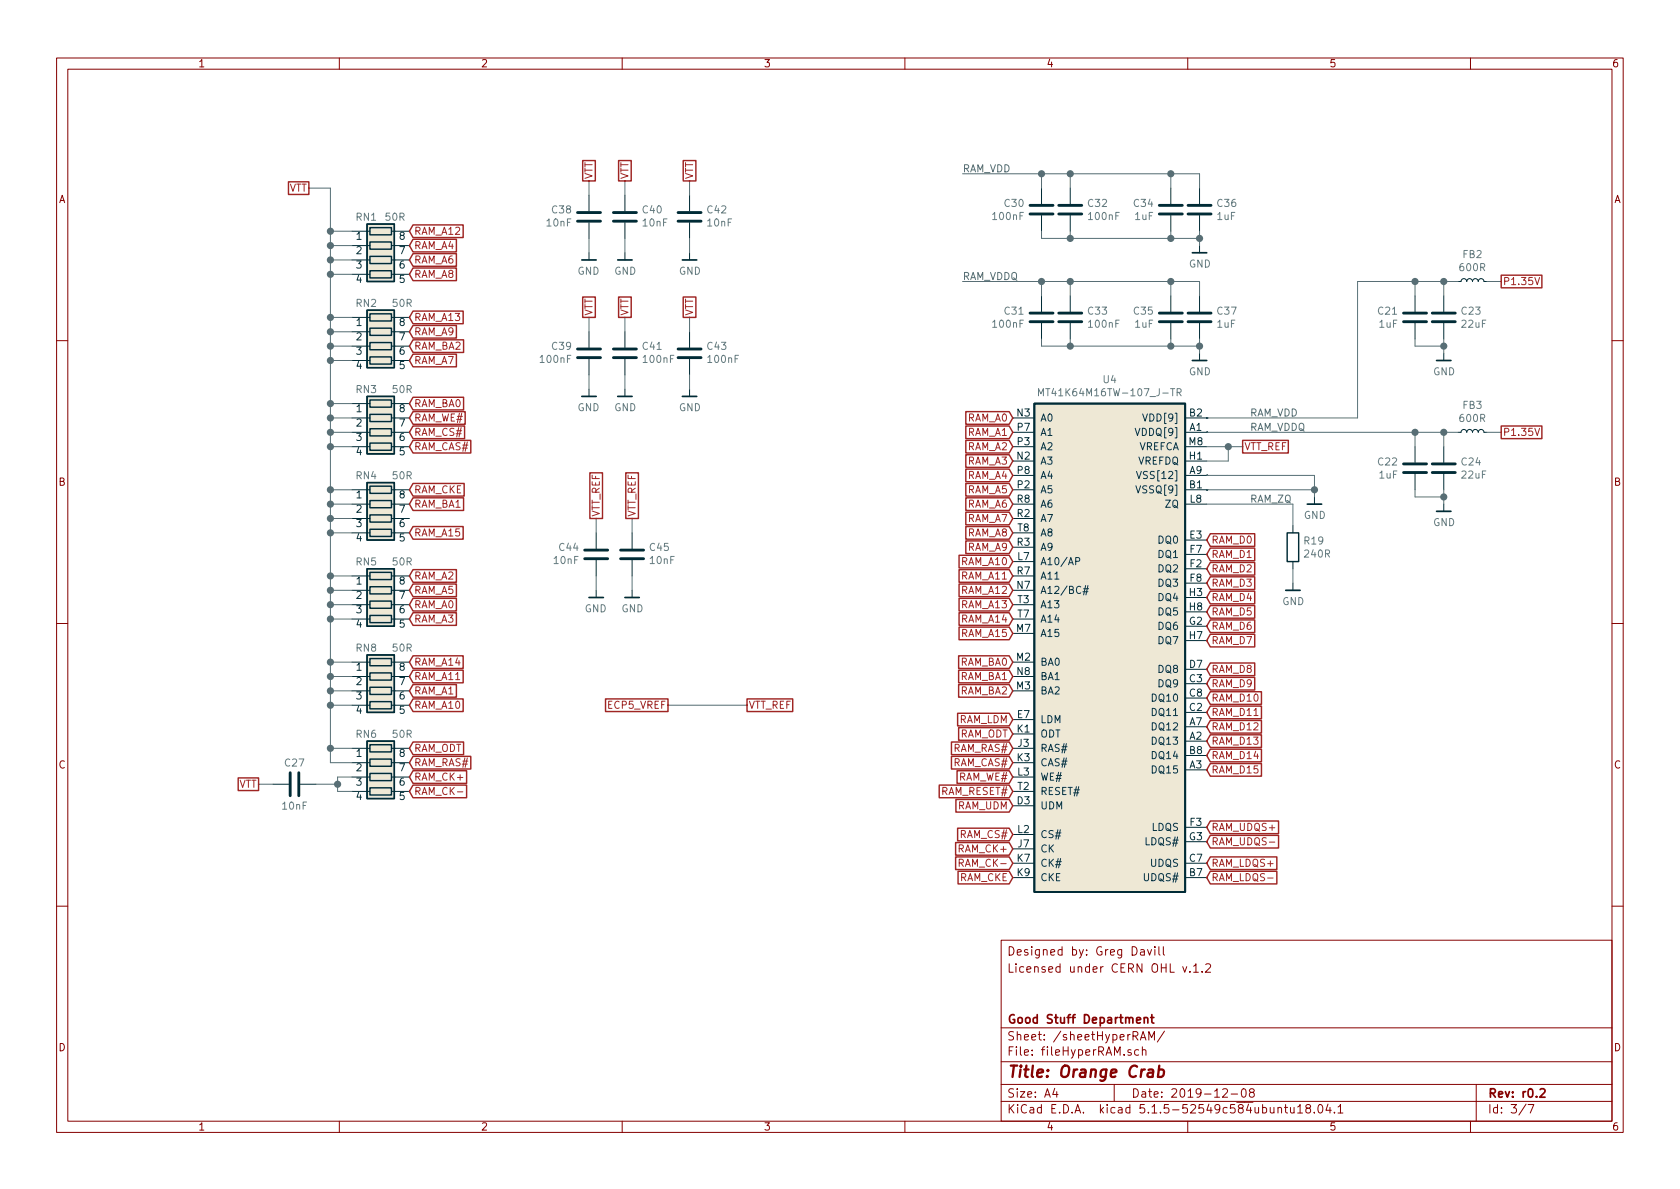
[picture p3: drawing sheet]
EESchema Schematic File Version 4
EELAYER 30 0
EELAYER END
$Descr A4 11693 8268
encoding utf-8
Sheet 3 7
Title "Orange Crab"
Date "2019-12-08"
Rev "r0.2"
Comp "Good Stuff Department"
Comment1 ""
Comment2 ""
Comment3 "Licensed under CERN OHL v.1.2"
Comment4 "Designed by: Greg Davill"
$EndDescr
$Comp
L gkl_mem:MT41K64M16TW-107_J-TR U4
U 1 1
P 7700 4100
F 0 "U4" H 7725 5569 50  0000 C CNN
F 1 "MT41K64M16TW-107_J-TR" H 7725 5478 50  0000 C CNN
F 2 "Package_BGA:BGA-96_9.0x13.0mm_Layout2x3x16_P0.8mm" H 7750 5600 50  0001 C CNN
F 3 "" H 7750 5600 50  0001 C CNN
F 4 "MT41K64M16TW-107:J TR" H 7700 4100 50  0001 C CNN "PN"
F 5 "Micron Technology Inc." H 7700 4100 50  0001 C CNN "Mfg"
	1    7700 4100
	1    0    0    -1  
$EndComp
Text GLabel 7050 2900 0    50   Input ~ 0
RAM_A0
Text GLabel 7050 3000 0    50   Input ~ 0
RAM_A1
Text GLabel 7050 3100 0    50   Input ~ 0
RAM_A2
Text GLabel 7050 3200 0    50   Input ~ 0
RAM_A3
Text GLabel 7050 3300 0    50   Input ~ 0
RAM_A4
Text GLabel 7050 3400 0    50   Input ~ 0
RAM_A5
Text GLabel 7050 3500 0    50   Input ~ 0
RAM_A6
Text GLabel 7050 3600 0    50   Input ~ 0
RAM_A7
Text GLabel 7050 3700 0    50   Input ~ 0
RAM_A8
Text GLabel 7050 3800 0    50   Input ~ 0
RAM_A9
Text GLabel 7050 3900 0    50   Input ~ 0
RAM_A10
Text GLabel 7050 4000 0    50   Input ~ 0
RAM_A11
Text GLabel 7050 4100 0    50   Input ~ 0
RAM_A12
Text GLabel 8400 3750 2    50   Input ~ 0
RAM_D0
Text GLabel 8400 3850 2    50   Input ~ 0
RAM_D1
Text GLabel 8400 3950 2    50   Input ~ 0
RAM_D2
Text GLabel 8400 4050 2    50   Input ~ 0
RAM_D3
Text GLabel 8400 4150 2    50   Input ~ 0
RAM_D4
Text GLabel 8400 4250 2    50   Input ~ 0
RAM_D5
Text GLabel 8400 4350 2    50   Input ~ 0
RAM_D6
Text GLabel 8400 4450 2    50   Input ~ 0
RAM_D7
Text GLabel 8400 4650 2    50   Input ~ 0
RAM_D8
Text GLabel 8400 4750 2    50   Input ~ 0
RAM_D9
Text GLabel 8400 4850 2    50   Input ~ 0
RAM_D10
Text GLabel 8400 4950 2    50   Input ~ 0
RAM_D11
Text GLabel 8400 5050 2    50   Input ~ 0
RAM_D12
Text GLabel 8400 5150 2    50   Input ~ 0
RAM_D13
Text GLabel 8400 5250 2    50   Input ~ 0
RAM_D14
Text GLabel 8400 5350 2    50   Input ~ 0
RAM_D15
Text GLabel 8400 6000 2    50   Input ~ 0
RAM_LDQS+
Text GLabel 8400 6100 2    50   Input ~ 0
RAM_LDQS-
Text GLabel 8400 5750 2    50   Input ~ 0
RAM_UDQS+
Text GLabel 8400 5850 2    50   Input ~ 0
RAM_UDQS-
Text GLabel 7050 5900 0    50   Input ~ 0
RAM_CK+
Text GLabel 7050 6000 0    50   Input ~ 0
RAM_CK-
Text Label 8700 2900 0    50   ~ 0
RAM_VDD
Text Label 8700 3000 0    50   ~ 0
RAM_VDDQ
Text Label 8700 3500 0    50   ~ 0
RAM_ZQ
Text GLabel 7050 6100 0    50   Input ~ 0
RAM_CKE
Text GLabel 7050 5800 0    50   Input ~ 0
RAM_CS#
Text GLabel 7050 5000 0    50   Input ~ 0
RAM_LDM
Text GLabel 7050 5100 0    50   Input ~ 0
RAM_ODT
Text GLabel 7050 5200 0    50   Input ~ 0
RAM_RAS#
Text GLabel 7050 5300 0    50   Input ~ 0
RAM_CAS#
Text GLabel 7050 5400 0    50   Input ~ 0
RAM_WE#
Text GLabel 7050 5500 0    50   Input ~ 0
RAM_RESET#
Text GLabel 7050 5600 0    50   Input ~ 0
RAM_UDM
Text GLabel 8650 3100 2    50   UnSpc ~ 0
VTT_REF
Text GLabel 2850 4200 2    50   Input ~ 0
RAM_A0
Text GLabel 2850 4800 2    50   Input ~ 0
RAM_A1
Text GLabel 2850 4000 2    50   Input ~ 0
RAM_A2
Text GLabel 2850 4300 2    50   Input ~ 0
RAM_A3
Text GLabel 2850 1700 2    50   Input ~ 0
RAM_A4
Text GLabel 2850 4100 2    50   Input ~ 0
RAM_A5
Text GLabel 2850 1800 2    50   Input ~ 0
RAM_A6
Text GLabel 2850 2500 2    50   Input ~ 0
RAM_A7
Text GLabel 2850 1900 2    50   Input ~ 0
RAM_A8
Text GLabel 2850 2300 2    50   Input ~ 0
RAM_A9
Text GLabel 2850 4900 2    50   Input ~ 0
RAM_A10
Text GLabel 2850 4700 2    50   Input ~ 0
RAM_A11
Text GLabel 2850 1600 2    50   Input ~ 0
RAM_A12
Text GLabel 10450 1950 2    50   UnSpc ~ 0
P1.35V
$Comp
L Device:R R19
U 1 1
P 9000 3800
F 0 "R19" H 9070 3846 50  0000 L CNN
F 1 "240R" H 9070 3755 50  0000 L CNN
F 2 "Resistor_SMD:R_0402_1005Metric" V 8930 3800 50  0001 C CNN
F 3 "~" H 9000 3800 50  0001 C CNN
F 4 "‎Yageo‎" H 9000 3800 50  0001 C CNN "Mfg"
F 5 "RC0402FR-07240RL" H 9000 3800 50  0001 C CNN "PN"
	1    9000 3800
	1    0    0    -1  
$EndComp
$Comp
L gkl_power:GND #PWR0126
U 1 1
P 9000 4050
F 0 "#PWR0126" H 9000 3800 50  0001 C CNN
F 1 "GND" H 9003 3924 50  0000 C CNN
F 2 "" H 8900 3700 50  0001 C CNN
F 3 "" H 9000 4050 50  0001 C CNN
	1    9000 4050
	1    0    0    -1  
$EndComp
Wire Wire Line
	9000 4050 9000 3950
Wire Wire Line
	9000 3500 9000 3650
Wire Wire Line
	8400 3500 9000 3500
$Comp
L Device:C C21
U 1 1
P 9850 2200
F 0 "C21" H 9965 2246 50  0000 L CNN
F 1 "1uF" H 9965 2155 50  0000 L CNN
F 2 "Capacitor_SMD:C_0402_1005Metric" H 9888 2050 50  0001 C CNN
F 3 "~" H 9850 2200 50  0001 C CNN
F 4 "Taiyo Yuden" H 9850 2200 50  0001 C CNN "Mfg"
F 5 "JMK105C6105KV-F" H 9850 2200 50  0001 C CNN "PN"
	1    9850 2200
	-1   0    0    -1  
$EndComp
$Comp
L Device:C C23
U 1 1
P 10050 2200
F 0 "C23" H 10165 2246 50  0000 L CNN
F 1 "22uF" H 10165 2155 50  0000 L CNN
F 2 "Capacitor_SMD:C_0603_1608Metric" H 10088 2050 50  0001 C CNN
F 3 "~" H 10050 2200 50  0001 C CNN
F 4 "Murata Electronics North America" H 10050 2200 50  0001 C CNN "Mfg"
F 5 "GRM188R60J226MEA0D" H 10050 2200 50  0001 C CNN "PN"
	1    10050 2200
	1    0    0    -1  
$EndComp
$Comp
L gkl_power:GND #PWR0127
U 1 1
P 10050 2450
F 0 "#PWR0127" H 10050 2200 50  0001 C CNN
F 1 "GND" H 10053 2324 50  0000 C CNN
F 2 "" H 9950 2100 50  0001 C CNN
F 3 "" H 10050 2450 50  0001 C CNN
	1    10050 2450
	1    0    0    -1  
$EndComp
Wire Wire Line
	10050 2350 10050 2400
Wire Wire Line
	9850 2350 9850 2400
Wire Wire Line
	9850 2400 10050 2400
Connection ~ 10050 2400
Wire Wire Line
	10050 2400 10050 2450
Wire Wire Line
	9850 2050 9850 1950
Wire Wire Line
	9850 1950 9450 1950
Wire Wire Line
	9450 1950 9450 2900
Wire Wire Line
	8400 2900 9450 2900
Wire Wire Line
	9850 1950 10050 1950
Wire Wire Line
	10050 1950 10050 2050
Connection ~ 9850 1950
$Comp
L Device:L_Small FB2
U 1 1
P 10250 1950
F 0 "FB2" V 10435 1950 50  0000 C CNN
F 1 "600R" V 10344 1950 50  0000 C CNN
F 2 "Inductor_SMD:L_0402_1005Metric" H 10250 1950 50  0001 C CNN
F 3 "~" H 10250 1950 50  0001 C CNN
F 4 "Murata Electronics North America" H 10250 1950 50  0001 C CNN "Mfg"
F 5 "BLM15AG601SN1D" H 10250 1950 50  0001 C CNN "PN"
	1    10250 1950
	0    -1   -1   0   
$EndComp
Wire Wire Line
	10150 1950 10050 1950
Connection ~ 10050 1950
Wire Wire Line
	10450 1950 10350 1950
Text GLabel 10450 3000 2    50   UnSpc ~ 0
P1.35V
$Comp
L Device:C C22
U 1 1
P 9850 3250
F 0 "C22" H 9965 3296 50  0000 L CNN
F 1 "1uF" H 9965 3205 50  0000 L CNN
F 2 "Capacitor_SMD:C_0402_1005Metric" H 9888 3100 50  0001 C CNN
F 3 "~" H 9850 3250 50  0001 C CNN
F 4 "Taiyo Yuden" H 9850 3250 50  0001 C CNN "Mfg"
F 5 "JMK105C6105KV-F" H 9850 3250 50  0001 C CNN "PN"
	1    9850 3250
	-1   0    0    -1  
$EndComp
$Comp
L Device:C C24
U 1 1
P 10050 3250
F 0 "C24" H 10165 3296 50  0000 L CNN
F 1 "22uF" H 10165 3205 50  0000 L CNN
F 2 "Capacitor_SMD:C_0603_1608Metric" H 10088 3100 50  0001 C CNN
F 3 "~" H 10050 3250 50  0001 C CNN
F 4 "Murata Electronics North America" H 10050 3250 50  0001 C CNN "Mfg"
F 5 "GRM188R60J226MEA0D" H 10050 3250 50  0001 C CNN "PN"
	1    10050 3250
	1    0    0    -1  
$EndComp
$Comp
L gkl_power:GND #PWR0128
U 1 1
P 10050 3500
F 0 "#PWR0128" H 10050 3250 50  0001 C CNN
F 1 "GND" H 10053 3374 50  0000 C CNN
F 2 "" H 9950 3150 50  0001 C CNN
F 3 "" H 10050 3500 50  0001 C CNN
	1    10050 3500
	1    0    0    -1  
$EndComp
Wire Wire Line
	10050 3400 10050 3450
Wire Wire Line
	9850 3400 9850 3450
Wire Wire Line
	9850 3450 10050 3450
Connection ~ 10050 3450
Wire Wire Line
	10050 3450 10050 3500
Wire Wire Line
	9850 3100 9850 3000
Wire Wire Line
	9850 3000 10050 3000
Wire Wire Line
	10050 3000 10050 3100
Connection ~ 9850 3000
$Comp
L Device:L_Small FB3
U 1 1
P 10250 3000
F 0 "FB3" V 10435 3000 50  0000 C CNN
F 1 "600R" V 10344 3000 50  0000 C CNN
F 2 "Inductor_SMD:L_0402_1005Metric" H 10250 3000 50  0001 C CNN
F 3 "~" H 10250 3000 50  0001 C CNN
F 4 "Murata Electronics North America" H 10250 3000 50  0001 C CNN "Mfg"
F 5 "BLM15AG601SN1D" H 10250 3000 50  0001 C CNN "PN"
	1    10250 3000
	0    -1   -1   0   
$EndComp
Wire Wire Line
	10150 3000 10050 3000
Connection ~ 10050 3000
Wire Wire Line
	10450 3000 10350 3000
Wire Wire Line
	8400 3000 9850 3000
Wire Wire Line
	8400 3100 8550 3100
Wire Wire Line
	8550 3200 8550 3100
Wire Wire Line
	8400 3200 8550 3200
Connection ~ 8550 3100
Wire Wire Line
	8550 3100 8650 3100
Wire Wire Line
	9150 3300 9150 3400
Wire Wire Line
	8400 3300 9150 3300
Wire Wire Line
	8400 3400 9150 3400
Connection ~ 9150 3400
Wire Wire Line
	9150 3400 9150 3450
$Comp
L gkl_power:GND #PWR0129
U 1 1
P 9150 3450
F 0 "#PWR0129" H 9150 3200 50  0001 C CNN
F 1 "GND" H 9153 3324 50  0000 C CNN
F 2 "" H 9050 3100 50  0001 C CNN
F 3 "" H 9150 3450 50  0001 C CNN
	1    9150 3450
	1    0    0    -1  
$EndComp
$Comp
L Device:R_Pack04 RN1
U 1 1
P 2650 1800
F 0 "RN1" V 2350 1700 50  0000 C CNN
F 1 "50R" V 2350 1900 50  0000 C CNN
F 2 "Resistor_SMD:R_Array_Convex_4x0402" V 2925 1800 50  0001 C CNN
F 3 "~" H 2650 1800 50  0001 C CNN
F 4 "RAVF104DJT51R0" H 2650 1800 50  0001 C CNN "PN"
F 5 "Stackpole Electronics Inc" H 2650 1800 50  0001 C CNN "Mfg"
	1    2650 1800
	0    1    1    0   
$EndComp
Text GLabel 2150 1300 0    50   UnSpc ~ 0
VTT
Wire Wire Line
	2450 1900 2300 1900
Wire Wire Line
	2300 1900 2300 1800
Wire Wire Line
	2300 1300 2150 1300
Wire Wire Line
	2450 1800 2300 1800
Connection ~ 2300 1800
Wire Wire Line
	2300 1800 2300 1700
Wire Wire Line
	2450 1700 2300 1700
Connection ~ 2300 1700
Wire Wire Line
	2300 1700 2300 1600
Wire Wire Line
	2450 1600 2300 1600
Connection ~ 2300 1600
Wire Wire Line
	2300 1600 2300 1300
$Comp
L Device:R_Pack04 RN2
U 1 1
P 2650 2400
F 0 "RN2" V 2350 2300 50  0000 C CNN
F 1 "50R" V 2350 2550 50  0000 C CNN
F 2 "Resistor_SMD:R_Array_Convex_4x0402" V 2925 2400 50  0001 C CNN
F 3 "~" H 2650 2400 50  0001 C CNN
F 4 "RAVF104DJT51R0" H 2650 2400 50  0001 C CNN "PN"
F 5 "Stackpole Electronics Inc" H 2650 2400 50  0001 C CNN "Mfg"
	1    2650 2400
	0    1    1    0   
$EndComp
Wire Wire Line
	2450 2500 2300 2500
Wire Wire Line
	2300 2500 2300 2400
Wire Wire Line
	2450 2400 2300 2400
Connection ~ 2300 2400
Wire Wire Line
	2300 2400 2300 2300
Wire Wire Line
	2450 2300 2300 2300
Connection ~ 2300 2300
Wire Wire Line
	2300 2300 2300 2200
Wire Wire Line
	2450 2200 2300 2200
Connection ~ 2300 2200
Wire Wire Line
	2300 2200 2300 1900
Connection ~ 2300 1900
$Comp
L Device:R_Pack04 RN3
U 1 1
P 2650 3000
F 0 "RN3" V 2350 2900 50  0000 C CNN
F 1 "50R" V 2350 3150 50  0000 C CNN
F 2 "Resistor_SMD:R_Array_Convex_4x0402" V 2925 3000 50  0001 C CNN
F 3 "~" H 2650 3000 50  0001 C CNN
F 4 "RAVF104DJT51R0" H 2650 3000 50  0001 C CNN "PN"
F 5 "Stackpole Electronics Inc" H 2650 3000 50  0001 C CNN "Mfg"
	1    2650 3000
	0    1    1    0   
$EndComp
Wire Wire Line
	2450 3100 2300 3100
Wire Wire Line
	2300 3100 2300 3000
Wire Wire Line
	2450 3000 2300 3000
Connection ~ 2300 3000
Wire Wire Line
	2300 3000 2300 2900
Wire Wire Line
	2450 2900 2300 2900
Connection ~ 2300 2900
Wire Wire Line
	2300 2900 2300 2800
Wire Wire Line
	2450 2800 2300 2800
Connection ~ 2300 2800
Wire Wire Line
	2300 2800 2300 2500
Connection ~ 2300 2500
$Comp
L Device:R_Pack04 RN4
U 1 1
P 2650 3600
F 0 "RN4" V 2350 3500 50  0000 C CNN
F 1 "50R" V 2350 3750 50  0000 C CNN
F 2 "Resistor_SMD:R_Array_Convex_4x0402" V 2925 3600 50  0001 C CNN
F 3 "~" H 2650 3600 50  0001 C CNN
F 4 "RAVF104DJT51R0" H 2650 3600 50  0001 C CNN "PN"
F 5 "Stackpole Electronics Inc" H 2650 3600 50  0001 C CNN "Mfg"
	1    2650 3600
	0    1    1    0   
$EndComp
Wire Wire Line
	2450 3700 2300 3700
Wire Wire Line
	2300 3700 2300 3600
Wire Wire Line
	2450 3600 2300 3600
Connection ~ 2300 3600
Wire Wire Line
	2300 3600 2300 3500
Wire Wire Line
	2450 3500 2300 3500
Connection ~ 2300 3500
Wire Wire Line
	2300 3500 2300 3400
Wire Wire Line
	2450 3400 2300 3400
Connection ~ 2300 3400
Wire Wire Line
	2300 3400 2300 3100
Connection ~ 2300 3100
Text GLabel 2850 5200 2    50   Input ~ 0
RAM_ODT
Text GLabel 2850 5300 2    50   Input ~ 0
RAM_RAS#
Text GLabel 2850 3100 2    50   Input ~ 0
RAM_CAS#
Text GLabel 2850 2900 2    50   Input ~ 0
RAM_WE#
$Comp
L Device:R_Pack04 RN5
U 1 1
P 2650 4200
F 0 "RN5" V 2350 4100 50  0000 C CNN
F 1 "50R" V 2350 4350 50  0000 C CNN
F 2 "Resistor_SMD:R_Array_Convex_4x0402" V 2925 4200 50  0001 C CNN
F 3 "~" H 2650 4200 50  0001 C CNN
F 4 "RAVF104DJT51R0" H 2650 4200 50  0001 C CNN "PN"
F 5 "Stackpole Electronics Inc" H 2650 4200 50  0001 C CNN "Mfg"
	1    2650 4200
	0    1    1    0   
$EndComp
Wire Wire Line
	2450 4300 2300 4300
Wire Wire Line
	2300 4300 2300 4200
Wire Wire Line
	2450 4200 2300 4200
Connection ~ 2300 4200
Wire Wire Line
	2300 4200 2300 4100
Wire Wire Line
	2450 4100 2300 4100
Connection ~ 2300 4100
Wire Wire Line
	2300 4100 2300 4000
Wire Wire Line
	2450 4000 2300 4000
Connection ~ 2300 4000
Wire Wire Line
	2300 4000 2300 3700
Connection ~ 2300 3700
$Comp
L Device:R_Pack04 RN6
U 1 1
P 2650 5400
F 0 "RN6" V 2350 5300 50  0000 C CNN
F 1 "50R" V 2350 5550 50  0000 C CNN
F 2 "Resistor_SMD:R_Array_Convex_4x0402" V 2925 5400 50  0001 C CNN
F 3 "~" H 2650 5400 50  0001 C CNN
F 4 "RAVF104DJT51R0" H 2650 5400 50  0001 C CNN "PN"
F 5 "Stackpole Electronics Inc" H 2650 5400 50  0001 C CNN "Mfg"
	1    2650 5400
	0    1    1    0   
$EndComp
Wire Wire Line
	2450 5300 2300 5300
Wire Wire Line
	2300 5300 2300 5200
Wire Wire Line
	2450 5200 2300 5200
Connection ~ 2300 5200
Wire Wire Line
	2300 5200 2300 4900
Connection ~ 2300 4300
Text GLabel 2850 3400 2    50   Input ~ 0
RAM_CKE
Text GLabel 2850 5400 2    50   Input ~ 0
RAM_CK+
Text GLabel 2850 5500 2    50   Input ~ 0
RAM_CK-
Wire Wire Line
	2450 5500 2350 5500
Wire Wire Line
	2350 5500 2350 5450
Wire Wire Line
	2350 5400 2450 5400
$Comp
L Device:C C27
U 1 1
P 2050 5450
F 0 "C27" V 1900 5450 50  0000 C CNN
F 1 "10nF" V 2200 5450 50  0000 C CNN
F 2 "Capacitor_SMD:C_0201_0603Metric" H 2088 5300 50  0001 C CNN
F 3 "~" H 2050 5450 50  0001 C CNN
F 4 "Samsung Electro-Mechanics" H 2050 5450 50  0001 C CNN "Mfg"
F 5 "CL03B103KP3NNNC" H 2050 5450 50  0001 C CNN "PN"
	1    2050 5450
	0    1    1    0   
$EndComp
Wire Wire Line
	2350 5450 2200 5450
Connection ~ 2350 5450
Wire Wire Line
	2350 5450 2350 5400
Text GLabel 1800 5450 0    50   UnSpc ~ 0
VTT
Wire Wire Line
	1800 5450 1900 5450
Text GLabel 7050 4800 0    50   Input ~ 0
RAM_BA2
Text GLabel 7050 4700 0    50   Input ~ 0
RAM_BA1
Text GLabel 7050 4600 0    50   Input ~ 0
RAM_BA0
Text GLabel 2850 2400 2    50   Input ~ 0
RAM_BA2
Text GLabel 2850 3500 2    50   Input ~ 0
RAM_BA1
Text GLabel 2850 2800 2    50   Input ~ 0
RAM_BA0
Text GLabel 2850 3000 2    50   Input ~ 0
RAM_CS#
$Comp
L Device:C C35
U 1 1
P 8150 2200
F 0 "C35" H 8265 2246 50  0000 L CNN
F 1 "1uF" H 8265 2155 50  0000 L CNN
F 2 "Capacitor_SMD:C_0402_1005Metric" H 8188 2050 50  0001 C CNN
F 3 "~" H 8150 2200 50  0001 C CNN
F 4 "Taiyo Yuden" H 8150 2200 50  0001 C CNN "Mfg"
F 5 "JMK105C6105KV-F" H 8150 2200 50  0001 C CNN "PN"
	1    8150 2200
	-1   0    0    -1  
$EndComp
$Comp
L gkl_power:GND #PWR0135
U 1 1
P 8350 2450
F 0 "#PWR0135" H 8350 2200 50  0001 C CNN
F 1 "GND" H 8353 2324 50  0000 C CNN
F 2 "" H 8250 2100 50  0001 C CNN
F 3 "" H 8350 2450 50  0001 C CNN
	1    8350 2450
	1    0    0    -1  
$EndComp
Wire Wire Line
	8150 2350 8150 2400
Wire Wire Line
	8150 2400 8350 2400
Wire Wire Line
	8350 2400 8350 2450
Wire Wire Line
	8150 2050 8150 1950
Wire Wire Line
	6700 1950 7250 1950
Connection ~ 8350 2400
Wire Wire Line
	8350 2350 8350 2400
Connection ~ 8150 1950
Wire Wire Line
	8150 1950 8350 1950
$Comp
L Device:C C37
U 1 1
P 8350 2200
F 0 "C37" H 8465 2246 50  0000 L CNN
F 1 "1uF" H 8465 2155 50  0000 L CNN
F 2 "Capacitor_SMD:C_0402_1005Metric" H 8388 2050 50  0001 C CNN
F 3 "~" H 8350 2200 50  0001 C CNN
F 4 "Taiyo Yuden" H 8350 2200 50  0001 C CNN "Mfg"
F 5 "JMK105C6105KV-F" H 8350 2200 50  0001 C CNN "PN"
	1    8350 2200
	1    0    0    -1  
$EndComp
Wire Wire Line
	8350 2050 8350 1950
$Comp
L Device:C C31
U 1 1
P 7250 2200
F 0 "C31" H 7365 2246 50  0000 L CNN
F 1 "100nF" H 7365 2155 50  0000 L CNN
F 2 "Capacitor_SMD:C_0201_0603Metric" H 7288 2050 50  0001 C CNN
F 3 "~" H 7250 2200 50  0001 C CNN
F 4 "Samsung Electro-Mechanics" H 7250 2200 50  0001 C CNN "Mfg"
F 5 "CL03A104KQ3NNNC" H 7250 2200 50  0001 C CNN "PN"
	1    7250 2200
	-1   0    0    -1  
$EndComp
Wire Wire Line
	7250 2350 7250 2400
Wire Wire Line
	7250 2050 7250 1950
Wire Wire Line
	7450 2350 7450 2400
$Comp
L Device:C C33
U 1 1
P 7450 2200
F 0 "C33" H 7565 2246 50  0000 L CNN
F 1 "100nF" H 7565 2155 50  0000 L CNN
F 2 "Capacitor_SMD:C_0201_0603Metric" H 7488 2050 50  0001 C CNN
F 3 "~" H 7450 2200 50  0001 C CNN
F 4 "Samsung Electro-Mechanics" H 7450 2200 50  0001 C CNN "Mfg"
F 5 "CL03A104KQ3NNNC" H 7450 2200 50  0001 C CNN "PN"
	1    7450 2200
	1    0    0    -1  
$EndComp
Wire Wire Line
	7450 2050 7450 1950
Connection ~ 7250 1950
Wire Wire Line
	7250 1950 7450 1950
Connection ~ 7450 1950
Wire Wire Line
	7450 1950 8150 1950
Wire Wire Line
	7250 2400 7450 2400
Wire Wire Line
	7450 2400 8150 2400
Connection ~ 7450 2400
Connection ~ 8150 2400
Text Label 6700 1950 0    50   ~ 0
RAM_VDDQ
$Comp
L Device:C C34
U 1 1
P 8150 1450
F 0 "C34" H 8265 1496 50  0000 L CNN
F 1 "1uF" H 8265 1405 50  0000 L CNN
F 2 "Capacitor_SMD:C_0402_1005Metric" H 8188 1300 50  0001 C CNN
F 3 "~" H 8150 1450 50  0001 C CNN
F 4 "Taiyo Yuden" H 8150 1450 50  0001 C CNN "Mfg"
F 5 "JMK105C6105KV-F" H 8150 1450 50  0001 C CNN "PN"
	1    8150 1450
	-1   0    0    -1  
$EndComp
$Comp
L gkl_power:GND #PWR0136
U 1 1
P 8350 1700
F 0 "#PWR0136" H 8350 1450 50  0001 C CNN
F 1 "GND" H 8353 1574 50  0000 C CNN
F 2 "" H 8250 1350 50  0001 C CNN
F 3 "" H 8350 1700 50  0001 C CNN
	1    8350 1700
	1    0    0    -1  
$EndComp
Wire Wire Line
	8150 1600 8150 1650
Wire Wire Line
	8150 1650 8350 1650
Wire Wire Line
	8350 1650 8350 1700
Wire Wire Line
	8150 1300 8150 1200
Wire Wire Line
	6700 1200 7250 1200
Connection ~ 8350 1650
Wire Wire Line
	8350 1600 8350 1650
Connection ~ 8150 1200
Wire Wire Line
	8150 1200 8350 1200
$Comp
L Device:C C36
U 1 1
P 8350 1450
F 0 "C36" H 8465 1496 50  0000 L CNN
F 1 "1uF" H 8465 1405 50  0000 L CNN
F 2 "Capacitor_SMD:C_0402_1005Metric" H 8388 1300 50  0001 C CNN
F 3 "~" H 8350 1450 50  0001 C CNN
F 4 "Taiyo Yuden" H 8350 1450 50  0001 C CNN "Mfg"
F 5 "JMK105C6105KV-F" H 8350 1450 50  0001 C CNN "PN"
	1    8350 1450
	1    0    0    -1  
$EndComp
Wire Wire Line
	8350 1300 8350 1200
$Comp
L Device:C C30
U 1 1
P 7250 1450
F 0 "C30" H 7365 1496 50  0000 L CNN
F 1 "100nF" H 7365 1405 50  0000 L CNN
F 2 "Capacitor_SMD:C_0201_0603Metric" H 7288 1300 50  0001 C CNN
F 3 "~" H 7250 1450 50  0001 C CNN
F 4 "Samsung Electro-Mechanics" H 7250 1450 50  0001 C CNN "Mfg"
F 5 "CL03A104KQ3NNNC" H 7250 1450 50  0001 C CNN "PN"
	1    7250 1450
	-1   0    0    -1  
$EndComp
Wire Wire Line
	7250 1600 7250 1650
Wire Wire Line
	7250 1300 7250 1200
Wire Wire Line
	7450 1600 7450 1650
$Comp
L Device:C C32
U 1 1
P 7450 1450
F 0 "C32" H 7565 1496 50  0000 L CNN
F 1 "100nF" H 7565 1405 50  0000 L CNN
F 2 "Capacitor_SMD:C_0201_0603Metric" H 7488 1300 50  0001 C CNN
F 3 "~" H 7450 1450 50  0001 C CNN
F 4 "Samsung Electro-Mechanics" H 7450 1450 50  0001 C CNN "Mfg"
F 5 "CL03A104KQ3NNNC" H 7450 1450 50  0001 C CNN "PN"
	1    7450 1450
	1    0    0    -1  
$EndComp
Wire Wire Line
	7450 1300 7450 1200
Connection ~ 7250 1200
Wire Wire Line
	7250 1200 7450 1200
Connection ~ 7450 1200
Wire Wire Line
	7450 1200 8150 1200
Wire Wire Line
	7250 1650 7450 1650
Wire Wire Line
	7450 1650 8150 1650
Connection ~ 7450 1650
Connection ~ 8150 1650
Text Label 6700 1200 0    50   ~ 0
RAM_VDD
$Comp
L Device:C C38
U 1 1
P 4100 1500
F 0 "C38" H 3985 1454 50  0000 R CNN
F 1 "10nF" H 3985 1545 50  0000 R CNN
F 2 "Capacitor_SMD:C_0201_0603Metric" H 4138 1350 50  0001 C CNN
F 3 "~" H 4100 1500 50  0001 C CNN
F 4 "Samsung Electro-Mechanics" H 4100 1500 50  0001 C CNN "Mfg"
F 5 "CL03B103KP3NNNC" H 4100 1500 50  0001 C CNN "PN"
	1    4100 1500
	1    0    0    1   
$EndComp
Text GLabel 4100 1250 1    50   UnSpc ~ 0
VTT
Wire Wire Line
	4100 1250 4100 1350
Wire Wire Line
	4100 1650 4100 1750
$Comp
L gkl_power:GND #PWR0137
U 1 1
P 4100 1750
F 0 "#PWR0137" H 4100 1500 50  0001 C CNN
F 1 "GND" H 4103 1624 50  0000 C CNN
F 2 "" H 4000 1400 50  0001 C CNN
F 3 "" H 4100 1750 50  0001 C CNN
	1    4100 1750
	-1   0    0    -1  
$EndComp
$Comp
L Device:C C39
U 1 1
P 4100 2450
F 0 "C39" H 3985 2404 50  0000 R CNN
F 1 "100nF" H 3985 2495 50  0000 R CNN
F 2 "Capacitor_SMD:C_0201_0603Metric" H 4138 2300 50  0001 C CNN
F 3 "~" H 4100 2450 50  0001 C CNN
F 4 "Samsung Electro-Mechanics" H 4100 2450 50  0001 C CNN "Mfg"
F 5 "CL03A104KQ3NNNC" H 4100 2450 50  0001 C CNN "PN"
	1    4100 2450
	1    0    0    1   
$EndComp
Text GLabel 4100 2200 1    50   UnSpc ~ 0
VTT
Wire Wire Line
	4100 2200 4100 2300
Wire Wire Line
	4100 2600 4100 2700
$Comp
L gkl_power:GND #PWR0138
U 1 1
P 4100 2700
F 0 "#PWR0138" H 4100 2450 50  0001 C CNN
F 1 "GND" H 4103 2574 50  0000 C CNN
F 2 "" H 4000 2350 50  0001 C CNN
F 3 "" H 4100 2700 50  0001 C CNN
	1    4100 2700
	-1   0    0    -1  
$EndComp
$Comp
L Device:C C40
U 1 1
P 4350 1500
F 0 "C40" H 4235 1454 50  0000 R CNN
F 1 "10nF" H 4235 1545 50  0000 R CNN
F 2 "Capacitor_SMD:C_0201_0603Metric" H 4388 1350 50  0001 C CNN
F 3 "~" H 4350 1500 50  0001 C CNN
F 4 "Samsung Electro-Mechanics" H 4350 1500 50  0001 C CNN "Mfg"
F 5 "CL03B103KP3NNNC" H 4350 1500 50  0001 C CNN "PN"
	1    4350 1500
	-1   0    0    1   
$EndComp
Text GLabel 4350 1250 1    50   UnSpc ~ 0
VTT
Wire Wire Line
	4350 1250 4350 1350
Wire Wire Line
	4350 1650 4350 1750
$Comp
L gkl_power:GND #PWR0139
U 1 1
P 4350 1750
F 0 "#PWR0139" H 4350 1500 50  0001 C CNN
F 1 "GND" H 4353 1624 50  0000 C CNN
F 2 "" H 4250 1400 50  0001 C CNN
F 3 "" H 4350 1750 50  0001 C CNN
	1    4350 1750
	1    0    0    -1  
$EndComp
$Comp
L Device:C C41
U 1 1
P 4350 2450
F 0 "C41" H 4235 2404 50  0000 R CNN
F 1 "100nF" H 4235 2495 50  0000 R CNN
F 2 "Capacitor_SMD:C_0201_0603Metric" H 4388 2300 50  0001 C CNN
F 3 "~" H 4350 2450 50  0001 C CNN
F 4 "Samsung Electro-Mechanics" H 4350 2450 50  0001 C CNN "Mfg"
F 5 "CL03A104KQ3NNNC" H 4350 2450 50  0001 C CNN "PN"
	1    4350 2450
	-1   0    0    1   
$EndComp
Text GLabel 4350 2200 1    50   UnSpc ~ 0
VTT
Wire Wire Line
	4350 2200 4350 2300
Wire Wire Line
	4350 2600 4350 2700
$Comp
L gkl_power:GND #PWR0140
U 1 1
P 4350 2700
F 0 "#PWR0140" H 4350 2450 50  0001 C CNN
F 1 "GND" H 4353 2574 50  0000 C CNN
F 2 "" H 4250 2350 50  0001 C CNN
F 3 "" H 4350 2700 50  0001 C CNN
	1    4350 2700
	1    0    0    -1  
$EndComp
$Comp
L Device:C C42
U 1 1
P 4800 1500
F 0 "C42" H 4685 1454 50  0000 R CNN
F 1 "10nF" H 4685 1545 50  0000 R CNN
F 2 "Capacitor_SMD:C_0201_0603Metric" H 4838 1350 50  0001 C CNN
F 3 "~" H 4800 1500 50  0001 C CNN
F 4 "Samsung Electro-Mechanics" H 4800 1500 50  0001 C CNN "Mfg"
F 5 "CL03B103KP3NNNC" H 4800 1500 50  0001 C CNN "PN"
	1    4800 1500
	-1   0    0    1   
$EndComp
Text GLabel 4800 1250 1    50   UnSpc ~ 0
VTT
Wire Wire Line
	4800 1250 4800 1350
Wire Wire Line
	4800 1650 4800 1750
$Comp
L gkl_power:GND #PWR0141
U 1 1
P 4800 1750
F 0 "#PWR0141" H 4800 1500 50  0001 C CNN
F 1 "GND" H 4803 1624 50  0000 C CNN
F 2 "" H 4700 1400 50  0001 C CNN
F 3 "" H 4800 1750 50  0001 C CNN
	1    4800 1750
	1    0    0    -1  
$EndComp
$Comp
L Device:C C43
U 1 1
P 4800 2450
F 0 "C43" H 4685 2404 50  0000 R CNN
F 1 "100nF" H 4685 2495 50  0000 R CNN
F 2 "Capacitor_SMD:C_0201_0603Metric" H 4838 2300 50  0001 C CNN
F 3 "~" H 4800 2450 50  0001 C CNN
F 4 "Samsung Electro-Mechanics" H 4800 2450 50  0001 C CNN "Mfg"
F 5 "CL03A104KQ3NNNC" H 4800 2450 50  0001 C CNN "PN"
	1    4800 2450
	-1   0    0    1   
$EndComp
Text GLabel 4800 2200 1    50   UnSpc ~ 0
VTT
Wire Wire Line
	4800 2200 4800 2300
Wire Wire Line
	4800 2600 4800 2700
$Comp
L gkl_power:GND #PWR0142
U 1 1
P 4800 2700
F 0 "#PWR0142" H 4800 2450 50  0001 C CNN
F 1 "GND" H 4803 2574 50  0000 C CNN
F 2 "" H 4700 2350 50  0001 C CNN
F 3 "" H 4800 2700 50  0001 C CNN
	1    4800 2700
	1    0    0    -1  
$EndComp
$Comp
L Device:C C44
U 1 1
P 4150 3850
F 0 "C44" H 4035 3804 50  0000 R CNN
F 1 "10nF" H 4035 3895 50  0000 R CNN
F 2 "Capacitor_SMD:C_0201_0603Metric" H 4188 3700 50  0001 C CNN
F 3 "~" H 4150 3850 50  0001 C CNN
F 4 "Samsung Electro-Mechanics" H 4150 3850 50  0001 C CNN "Mfg"
F 5 "CL03B103KP3NNNC" H 4150 3850 50  0001 C CNN "PN"
	1    4150 3850
	1    0    0    1   
$EndComp
Text GLabel 4150 3600 1    50   UnSpc ~ 0
VTT_REF
Wire Wire Line
	4150 3600 4150 3700
Wire Wire Line
	4150 4000 4150 4100
$Comp
L gkl_power:GND #PWR0143
U 1 1
P 4150 4100
F 0 "#PWR0143" H 4150 3850 50  0001 C CNN
F 1 "GND" H 4153 3974 50  0000 C CNN
F 2 "" H 4050 3750 50  0001 C CNN
F 3 "" H 4150 4100 50  0001 C CNN
	1    4150 4100
	-1   0    0    -1  
$EndComp
$Comp
L Device:C C45
U 1 1
P 4400 3850
F 0 "C45" H 4285 3804 50  0000 R CNN
F 1 "10nF" H 4285 3895 50  0000 R CNN
F 2 "Capacitor_SMD:C_0201_0603Metric" H 4438 3700 50  0001 C CNN
F 3 "~" H 4400 3850 50  0001 C CNN
F 4 "Samsung Electro-Mechanics" H 4400 3850 50  0001 C CNN "Mfg"
F 5 "CL03B103KP3NNNC" H 4400 3850 50  0001 C CNN "PN"
	1    4400 3850
	-1   0    0    1   
$EndComp
Text GLabel 4400 3600 1    50   UnSpc ~ 0
VTT_REF
Wire Wire Line
	4400 3600 4400 3700
Wire Wire Line
	4400 4000 4400 4100
$Comp
L gkl_power:GND #PWR0144
U 1 1
P 4400 4100
F 0 "#PWR0144" H 4400 3850 50  0001 C CNN
F 1 "GND" H 4403 3974 50  0000 C CNN
F 2 "" H 4300 3750 50  0001 C CNN
F 3 "" H 4400 4100 50  0001 C CNN
	1    4400 4100
	1    0    0    -1  
$EndComp
Text GLabel 4650 4900 0    50   UnSpc ~ 0
ECP5_VREF
Text GLabel 5200 4900 2    50   UnSpc ~ 0
VTT_REF
Text GLabel 7050 4200 0    50   Input ~ 0
RAM_A13
Text GLabel 7050 4300 0    50   Input ~ 0
RAM_A14
Text GLabel 7050 4400 0    50   Input ~ 0
RAM_A15
Text GLabel 2850 3700 2    50   Input ~ 0
RAM_A15
Text GLabel 2850 2200 2    50   Input ~ 0
RAM_A13
Text GLabel 2850 4600 2    50   Input ~ 0
RAM_A14
$Comp
L Device:R_Pack04 RN8
U 1 1
P 2650 4800
F 0 "RN8" V 2350 4700 50  0000 C CNN
F 1 "50R" V 2350 4950 50  0000 C CNN
F 2 "Resistor_SMD:R_Array_Convex_4x0402" V 2925 4800 50  0001 C CNN
F 3 "~" H 2650 4800 50  0001 C CNN
F 4 "RAVF104DJT51R0" H 2650 4800 50  0001 C CNN "PN"
F 5 "Stackpole Electronics Inc" H 2650 4800 50  0001 C CNN "Mfg"
	1    2650 4800
	0    1    1    0   
$EndComp
Wire Wire Line
	2450 4900 2300 4900
Wire Wire Line
	2450 4800 2300 4800
Wire Wire Line
	2450 4700 2300 4700
Wire Wire Line
	2450 4600 2300 4600
Connection ~ 2300 4600
Wire Wire Line
	2300 4600 2300 4300
Connection ~ 2300 4700
Wire Wire Line
	2300 4700 2300 4600
Connection ~ 2300 4800
Wire Wire Line
	2300 4800 2300 4700
Connection ~ 2300 4900
Wire Wire Line
	2300 4900 2300 4800
Wire Wire Line
	4650 4900 5200 4900
$EndSCHEMATC
